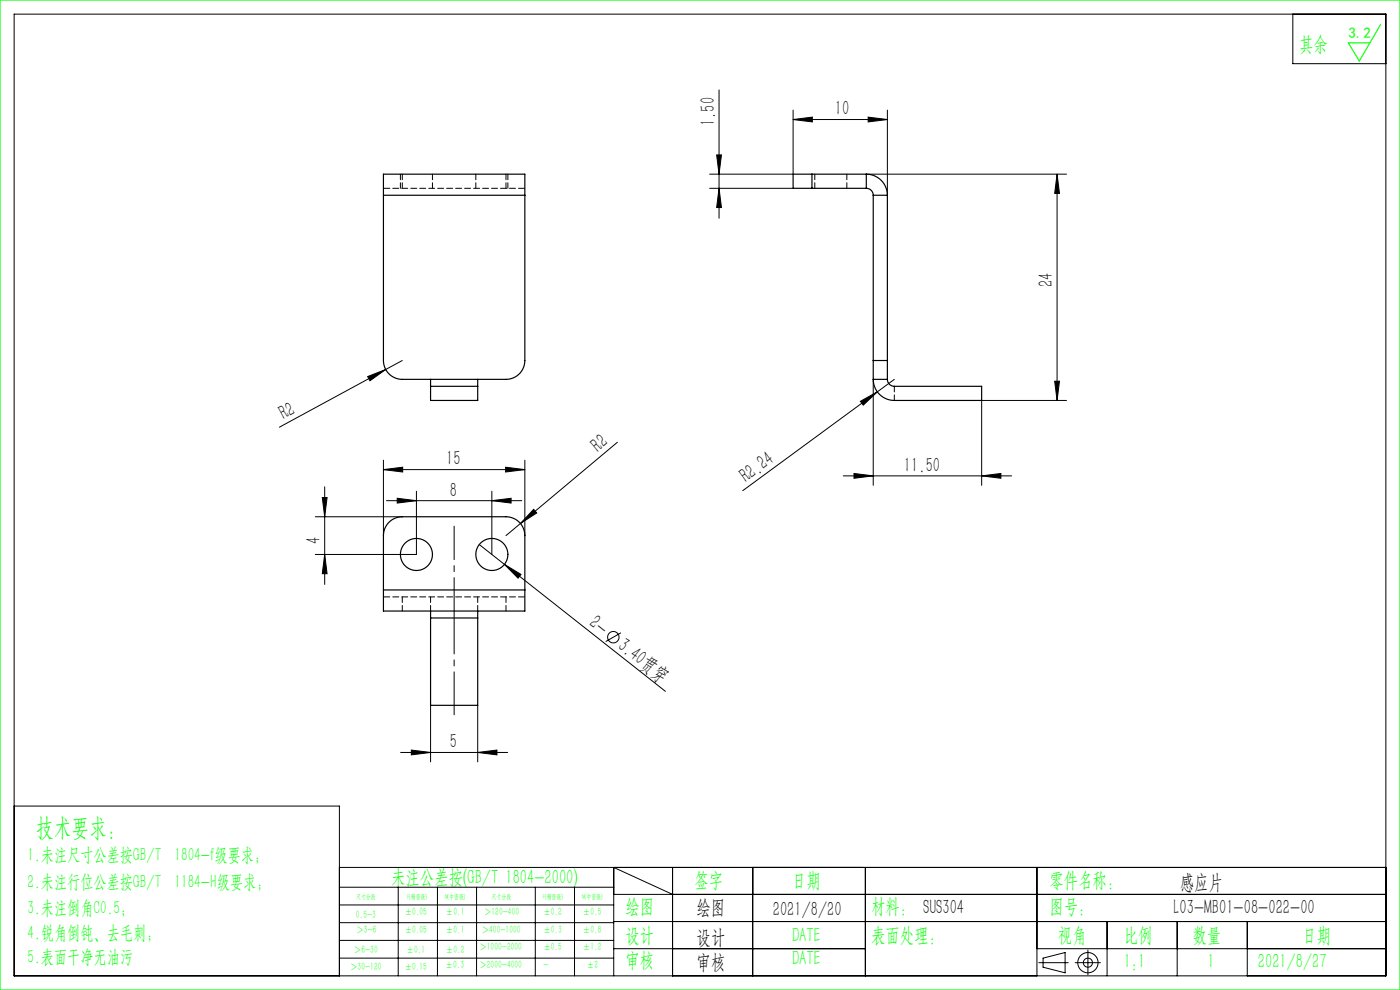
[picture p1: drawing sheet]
<svg xmlns="http://www.w3.org/2000/svg" width="297mm" height="210mm" viewBox="0 0 297 210" stroke-linecap="round" stroke-linejoin="round" font-family="sans-serif">
<g fill="none" stroke="#000" stroke-width=".21">
<path d="M3 3h291v204h-291zM152.5 19.1v27.2M274.3 3v10.5h19.7M150.5 39.9h17.8M152 32.9h1l-.5 4zM152.5 39.9l.5 4.1h-1zM168.3 25.4l4-.6v1.1zM168.3 23.4v13.5h-17.8M168.3 25.4h20M183.8 36.9h42.5M184.2 24.8l4.1 .6-4.1 .5zM188.3 23.4v18"/>
<path d="M224.3 36.9v48M224.3 36.9l.5 4.1h-1.1zM78 79.9l3.8-1.5-3.3 2.4zM85.3 76.5l-26 14.1M81.3 99.6l4.1-.5v1zM81.3 97.6v16M81.3 99.6h30M107.3 99.1l4 .5-4 .5zM111.3 97.6v16M131 93.8l-23.7 19.8M182.5 85.1l3.6-2-3 2.8zM185.3 80.5v22.4"/>
<path d="M189.7 80.5l-32.1 23.6M223.7 80.9h1.1l-.5 4zM226.3 84.9h-18v18M66.9 109.6h18.4M68.4 105.5h1l-.5 4.1zM68.9 117.6l.5 4.1h-1zM68.9 103.3v20.7M82 106.2h28.7M84.3 105.7l4 .5-4 .5zM88.3 104.2v13.4h-21.4M101.7 115.5l39.5 31.1M104.3 106.2l4.1-.5v1z"/>
<path d="M104.3 104.2v13.4M107 119.7l3.5 2.1-.6 .8zM113.2 108l.7 .8-3.5 2.2zM178.9 100.9h35.7M181.2 100.4l4.1 .5-4.1 .6zM208.3 100.9l4-.5v1.1zM131.7 134.2l-3.2 1.9M85 159.6h22.7M87.3 159.1l4 .5-4 .5zM91.3 149.6v12M101.3 159.6l4.1-.5v1zM101.3 149.6v12"/>
<path d="M3 171h69v36M72 184h222M72 188.2h58.2M72 192h58.2M72 195.7h58.2M72 199.5h58.2M84.5 188.2v18.8M92.8 188.2v18.8M101.1 188.2v18.8M113.6 188.2v18.8M121.9 188.2v18.8M130.2 189.7h163.8"/>
<path d="M130.2 195.5h163.8M142.7 189.7l-12.5-5.7v23M142.7 184v23M159.7 184v23M183.6 184v23M220 184v23M234.9 195.5v11.5M249.7 195.5v11.5M264.6 195.5v11.5M72 203.2h58.2M130.2 201.2h53.4M220 201.2h74"/>
<path d="M220.4 204.2h6.2M221.3 203.2l4.7-1.1v4.3l-4.7-1.2zM228.1 204.2h5.3M230.8 201.5v5.3"/>
<circle cx="130.1" cy="135.2" r="1.21"/>
<circle cx="230.8" cy="204.2" r="2.15"/>
<circle cx="230.8" cy="204.2" r=".96"/>
</g>
<path d="M96.3 129.6v22" fill="none" stroke="#000" stroke-width=".21" stroke-dasharray="30.5 1.3 1.3 1.3" stroke-dashoffset="21.4"/>
<path d="M96.3 111.6v18" fill="none" stroke="#000" stroke-width=".21" stroke-dasharray="30.5 1.3 1.3 1.3" stroke-dashoffset="23.4"/>
<path d="M0 0h297v210h-297zM292.9 5.2l-4.5 7.7-2.4-3.8h4.6" fill="none" stroke="#0f0" stroke-width=".25"/>
<g fill="#000">
<path d="M78 79.9l3.8-1.5-3.3 2.4zM182.5 85.1l3.6-2-3 2.8zM107 119.7l3.5 2.1-.6 .8zM113.2 108l.7 .8-3.5 2.2z"/>
<path d="M152.5 39.9l.5 4.1h-1zM152 32.9h1l-.5 4z"/>
<path d="M168.3 25.4l4-.6v1.1zM184.2 24.8l4.1 .6-4.1 .5z"/>
<path d="M224.3 36.9l.5 4.1h-1.1zM223.7 80.9h1.1l-.5 4zM68.4 105.5h1l-.5 4.1zM68.9 117.6l.5 4.1h-1z"/>
<path d="M81.3 99.6l4.1-.5v1zM107.3 99.1l4 .5-4 .5zM87.3 159.1l4 .5-4 .5zM101.3 159.6l4.1-.5v1zM84.3 105.7l4 .5-4 .5zM104.3 106.2l4.1-.5v1z"/>
<path d="M208.3 100.9l4-.5v1.1zM181.2 100.4l4.1 .5-4.1 .6z"/>
</g>
<g fill="none" stroke="#000" stroke-width=".25">
<path d="M172.3 36.9h-4v3h4M172.3 36.9h11.5M172.3 36.9v3M172.3 39.9h11.5M183.8 36.9a4.5 4.5 0 0 1 4.5 4.5M183.8 39.9a1.47 1.47 0 0 1 1.5 1.5M183.8 36.9v3M81.3 41.4v35.1a4 4 0 0 0 4 4h22a4 4 0 0 0 4-4v-35.1M81.3 41.4v-4.5h30v4.5M81.3 41.4h30M185.3 41.4h3M185.3 41.4v35.1"/>
<path d="M188.3 41.4v35.1M185.3 76.5v4M185.3 76.5h3M188.3 76.5v4M91.3 80.5v1.4M91.3 81.9v3h10v-3M91.3 81.9h10M101.3 80.5v1.4M185.3 80.5a4.5 4.5 0 0 0 4.4 4.4h18.6v-3h-18.6a1.47 1.47 0 0 1-1.4-1.4M185.3 80.5h3M81.3 125.1v-11.5a4 4 0 0 1 4-4h22a4 4 0 0 1 4 4v11.5M81.3 125.1v4.5h30v-4.5"/>
<path d="M81.3 125.1h30M91.3 129.6v1.5M91.3 131.1v18.5h10v-18.5M91.3 131.1h10M101.3 129.6v1.5"/>
<circle cx="88.3" cy="117.6" r="3.4"/>
<circle cx="104.3" cy="117.6" r="3.4"/>
</g>
<path d="M81.3 39.9h30M111.3 126.6h-30" fill="none" stroke="#000" stroke-width=".21" stroke-dasharray="1.3 .6" stroke-dashoffset="-.1"/>
<g fill="none" stroke="#000" stroke-width=".21" stroke-dasharray="1.3 .6" stroke-dashoffset=".1">
<path d="M84.9 36.9v3M85.3 39.9v-3M91.7 39.9v-3M100.9 36.9v3M107.3 36.9v3M107.7 39.9v-3M172.9 36.9v3M179.7 39.9v-3M189.7 84.9v-3M85.3 129.6v-3M91.3 129.6v-3M101.3 129.6v-3"/>
<path d="M107.3 126.6v3"/>
</g>
<text font-size="5.4" fill="#0f0" x="7.7" y="177.2">技术要求：</text>
<g font-size="4.4" fill="#0f0">
<text x="275.6" y="10.8">其余</text>
<text x="83" y="187.5">未注公差按(GB/T 1804-2000)</text>
<text x="147.3" y="188">签字</text>
<text x="168" y="188">日期</text>
<text x="222.6" y="188">零件名称：</text>
<text x="132.7" y="193.6">绘图</text>
<text x="184.8" y="193.6">材料： SUS304</text>
<text x="222.6" y="193.6">图号：</text>
<text x="132.7" y="199.8">设计</text>
<text x="168" y="199.8">DATE</text>
<text x="184.8" y="199.8">表面处理：</text>
<text x="224.4" y="199.8">视角</text>
<text x="238.4" y="199.8">比例</text>
<text x="253" y="199.8">数量</text>
<text x="276.3" y="199.8">日期</text>
<text x="132.7" y="205.1">审核</text>
<text x="168" y="204.6">DATE</text>
<text x="238.4" y="205.3">1:1</text>
<text x="256.2" y="205.3">1</text>
<text x="266.9" y="205.3">2021/8/27</text>
</g>
<g font-size="4.4">
<text x="151.7" y="26.7" transform="rotate(-90 151.7 26.7)">1.50</text>
<text x="177.1" y="24.5">10</text>
<text x="223.4" y="61" transform="rotate(-90 223.4 61)">24</text>
<text x="60.2" y="89.1" transform="rotate(-28 60.2 89.1)">R2</text>
<text x="94.7" y="98.7">15</text>
<text x="126.9" y="96.1" transform="rotate(-40 126.9 96.1)">R2</text>
<text x="191.8" y="100.1">11.50</text>
<text x="95.5" y="105.3">8</text>
<text x="158.3" y="102.5" transform="rotate(-36 158.3 102.5)">R2.24</text>
<text x="68" y="115.3" transform="rotate(-90 68 115.3)">4</text>
<text x="124.7" y="132.6" transform="rotate(38 124.7 132.6)">2-</text>
<text x="130.9" y="137.4" transform="rotate(38 130.9 137.4)">3.40贯穿</text>
<text x="95.5" y="158.7">5</text>
<text x="250.3" y="188.6">感应片</text>
<text x="147.8" y="194">绘图</text>
<text x="163.9" y="194.3">2021/8/20</text>
<text x="249" y="194">L03-MB01-08-022-00</text>
<text x="147.8" y="200.2">设计</text>
<text x="147.8" y="205.5">审核</text>
</g>
<g font-size="4" fill="#0f0">
<text x="5.9" y="182.6">1.未注尺寸公差按GB/T 1804-f级要求；</text>
<text x="5.9" y="188.4">2.未注行位公差按GB/T 1184-H级要求；</text>
<text x="5.9" y="193.9">3.未注倒角C0.5；</text>
<text x="5.9" y="199.2">4.锐角倒钝、去毛刺；</text>
<text x="5.9" y="204.2">5.表面干净无油污</text>
</g>
<text font-size="3.2" fill="#0f0" x="286.1" y="8">3.2</text>
<g font-size="2.3" fill="#0f0">
<text x="75.5" y="194.7">0.5-3</text>
<text x="75.6" y="198">＞3-6</text>
<text x="85.9" y="194.2">±0.05</text>
<text x="85.9" y="198">±0.05</text>
<text x="94.6" y="194.2">±0.1</text>
<text x="94.6" y="198">±0.1</text>
<text x="102.2" y="198">＞400-1000</text>
<text x="102.7" y="194.2">＞120-400</text>
<text x="115.3" y="194.2">±0.2</text>
<text x="115.3" y="198">±0.3</text>
<text x="123.7" y="194.2">±0.5</text>
<text x="123.7" y="198">±0.8</text>
<text x="75.1" y="202.2">＞6-30</text>
<text x="86.3" y="202.2">±0.1</text>
<text x="94.6" y="202.2">±0.2</text>
<text x="101.7" y="201.6">＞1000-2000</text>
<text x="115.3" y="201.6">±0.5</text>
<text x="123.7" y="201.6">±1.2</text>
<text x="74.3" y="205.8">＞30-120</text>
<text x="85.9" y="205.8">±0.15</text>
<text x="94.5" y="205.4">±0.3</text>
<text x="101.7" y="205.4">＞2000-4000</text>
<text x="115.3" y="205.4">-</text>
<text x="124.5" y="205.4">±2</text>
</g>
<g font-size="1.5" fill="#0f0">
<text x="75.5" y="190.6">尺寸分段</text>
<text x="86.4" y="190.6">F(精密级)</text>
<text x="94.4" y="190.6">M(中密级)</text>
<text x="104.3" y="190.6">尺寸分段</text>
<text x="115.2" y="190.6">F(精密级)</text>
<text x="123.5" y="190.6">M(中密级)</text>
</g>
</svg>
